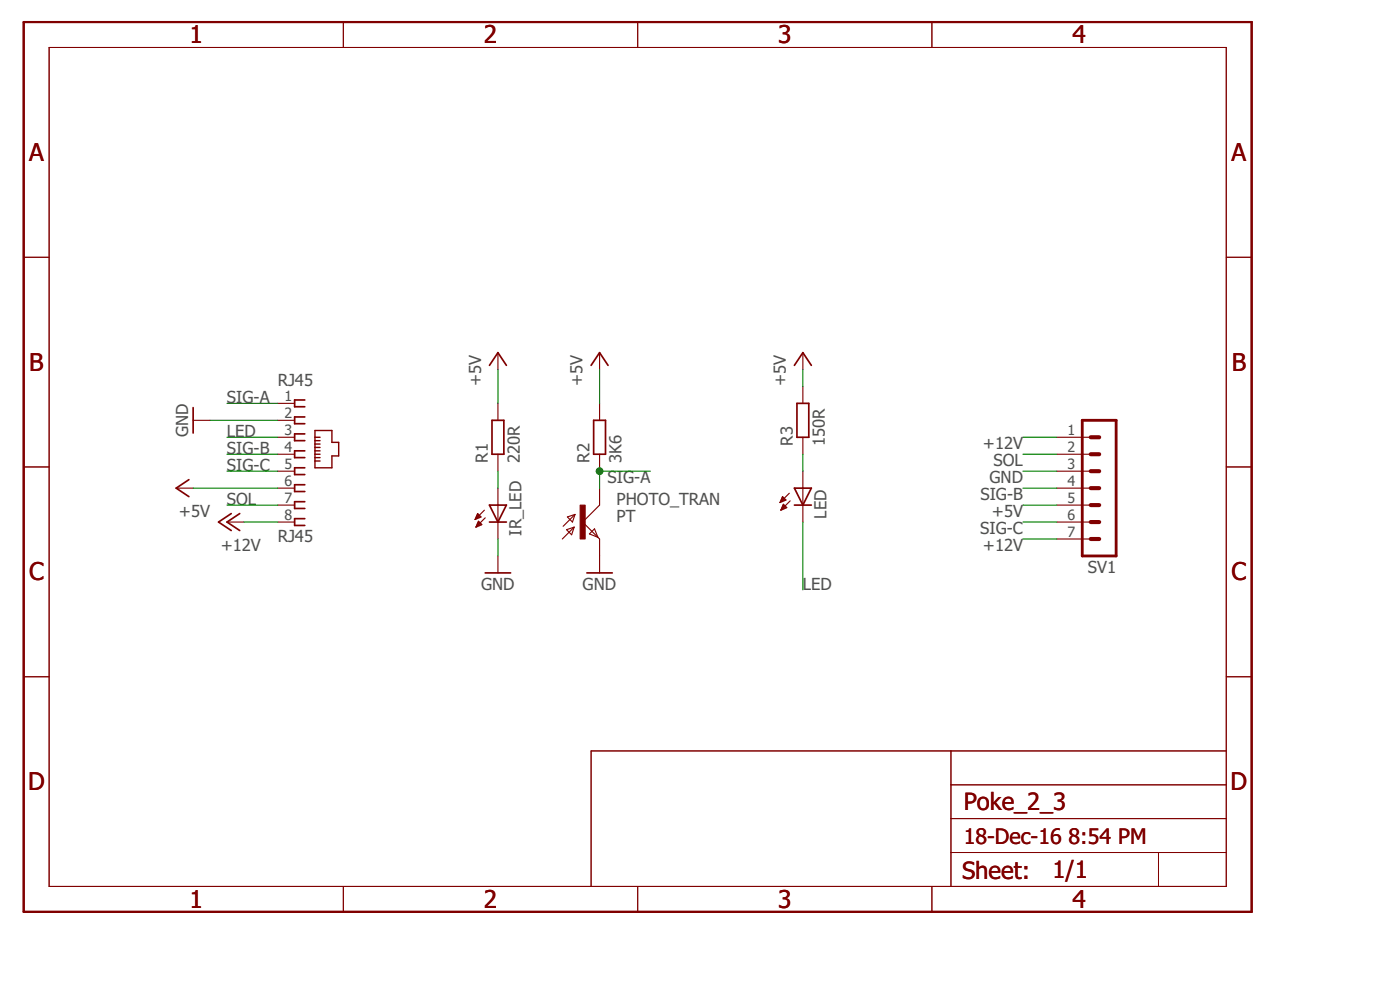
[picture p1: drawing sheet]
<svg xmlns="http://www.w3.org/2000/svg" width="210mm" height="148mm" viewBox="0 0 210 148" stroke-linecap="round" stroke-linejoin="round" font-family="sans-serif">
<g fill="none" stroke="#800000" stroke-width=".25">
<path d="M45.7 59.9h-1.5v1h1.5M73.4 54.7l1.3-1.9 1.2 1.9M88.6 54.7l1.3-1.9 1.3 1.9M119.1 54.7l1.3-1.9 1.2 1.9M28.3 71.9l-1.9 1.2 1.9 1.3M29 61.1v3.8M34.7 76.9l-1.9 1.3 1.9 1.3M35.9 76.9l-1.9 1.3 1.9 1.3M45.7 62.5h-1.5v1h1.5M45.7 65h-1.5v1h1.5M45.7 67.5h-1.5v1.1h1.5M45.7 70.1h-1.5v1h1.5"/>
<path d="M45.7 72.6h-1.5v1h1.5M45.7 75.2h-1.5v1h1.5M45.7 77.7h-1.5v1h1.5M73.4 75.7h2.5l-1.2 2.5zM73.4 78.2h2.5M73.8 63h1.7v5.1h-1.7zM89 63h1.8v5.1h-1.8zM119.1 73.1h2.5l-1.2 2.6zM119.1 75.7h2.5M119.5 60.4h1.8v5.1h-1.8zM72.7 85.8h3.9M88 85.8h3.8"/>
</g>
<g fill="none" stroke="#800000" stroke-width=".17">
<path d="M74.7 52.8v2.6M89.9 52.8v2.6M120.4 52.8v2.6M120.4 57.9v2.5M26.4 73.1h2.6M29 63h2.5M34 78.2h2.6M41.6 60.4h2.6M41.6 63h2.6M41.6 65.5h2.6M41.6 68.1h2.6M41.6 70.6h2.6"/>
<path d="M41.6 73.1h2.6M41.6 75.7h2.6M41.6 78.2h2.6M71.2 77.8h.1M71.3 77.7h.3M71.4 77.6h.5M71.4 77.4h.7M71.4 78.9h.2M71.5 77.3h.5M71.5 78.8h.4M71.5 77.2h.4M71.5 78.6h.7"/>
<path d="M71.5 78.5h.7M71.6 77.1h.1M71.6 76.9l-.4 .9M71.6 76.9l.5 .5-.9 .4M71.6 76.9h.1M71.6 78.4h.5M71.6 78.3h.3M71.7 78.1h.1M71.7 78.1l.5 .5-.8 .4zM72.6 76.4l-1.4 1.4M72.7 77.6l-1.3 1.4M74.7 60.4v2.6"/>
<path d="M74.7 68.1v2.5M74.7 73.1v7.7M84.9 79.4l1.2-.4-.4 1.1zM85.1 77.4l1.1-.3-.4 1.1zM86.1 79l-1.8 1.8M86.2 77.1l-1.8 1.7M89.1 79.2l.5 1.3-1.2-.5zM89.9 60.4v2.6M89.9 68.1v2.5M89.9 73.1v2.6l-2.5 2.5 2.5 2.6v5M116.9 75.3h.1M117 75.1h.3"/>
<path d="M117.1 75h.5M117.1 76.3h.2M117.1 74.9h.7M117.2 74.8h.5M117.2 76.2h.4M117.2 76.1h.6M117.2 74.7h.4M117.3 74.5h.2M117.3 76h.6M117.3 74.4h.1M117.3 75.9h.5M117.3 74.4l.5 .5-.9 .4z"/>
<path d="M117.4 75.7h.2M117.4 75.6h.1M117.5 75.5l.5 .6-.9 .3zM118.3 73.9l-1.4 1.4M118.5 75l-1.4 1.4M120.4 65.5v2.6M120.4 70.6v7.6M158.5 65.5h5M158.5 68.1h5M158.5 70.6h5M158.5 73.1h5M158.5 75.7h5"/>
<path d="M158.5 78.2h5M74.7 83.3v2.5M158.5 80.8h5"/>
</g>
<path d="M47.2 64.5h2.6v1.8h1v2h-1v1.8h-2.6zM47.2 65.5h.8M47.2 66h.8M47.2 66.5h.8M47.2 67h.8M47.2 67.5h.8M47.2 68.1h.8M47.2 68.6h.8M47.2 69.1h.8" fill="none" stroke="#800000" stroke-width=".21"/>
<path d="M87 75.7h.7v5.1h-.7z" fill="#800000" stroke="#800000" stroke-width=".15"/>
<path d="M162.3 63h5v20.3h-5z" fill="none" stroke="#800000" stroke-width=".42"/>
<path d="M163.5 70.6h1.3M163.5 68.1h1.3M163.5 65.5h1.3M163.5 75.7h1.3M163.5 73.1h1.3M163.5 78.2h1.3M163.5 80.8h1.3" fill="none" stroke="#800000" stroke-width=".61"/>
<g fill="none" stroke="#800000" stroke-width=".15">
<path d="M7.4 7.1h176.5v125.7h-176.5zM51.5 3.3v3.8M95.6 3.3v3.8M139.7 3.3v3.8M3.6 38.5h3.8M183.9 38.5h3.8M3.6 70h3.8M183.9 70h3.8M3.6 101.4h3.8M142.6 112.5v20.3M142.6 117.6h41.3M183.9 112.5h-95.3v20.3"/>
<path d="M183.9 101.4h3.8M51.5 132.8v3.8M95.6 132.8v3.8M139.7 132.8v3.8M142.6 127.7h41.3M142.6 122.6h41.3M173.7 127.7v5.1"/>
</g>
<path d="M3.6 3.3h184.1v133.3h-184.1z" fill="none" stroke="#800000" stroke-width=".32"/>
<g fill="none" stroke="#008000" stroke-width=".17">
<path d="M74.7 55.4v5M89.9 55.4v5M120.4 55.4v2.5M29 73.1h12.6M31.5 63h10.1M34 70.6h7.6M34 60.4h7.6M34 65.5h7.6M34 75.7h7.6M34 68.1h7.6M36.6 78.2h5M74.7 70.6v2.5"/>
<path d="M97.5 70.6h-7.6v2.5M120.4 68.1v2.5M120.4 78.2v10.2M153.4 70.6h5.1M153.4 65.5h5.1M153.4 75.7h5.1M153.4 68.1h5.1M153.4 78.2h5.1M153.4 73.1h5.1M74.7 80.8v2.5M153.4 80.8h5.1"/>
</g>
<circle cx="89.9" cy="70.6" r=".51" fill="#008000" stroke="#008000" stroke-width=".15"/>
<g font-size="3.7" fill="#800000">
<text x="28.4" y="6.5">1</text>
<text x="72.6" y="6.5">2</text>
<text x="116.7" y="6.5">3</text>
<text x="160.8" y="6.5">4</text>
<text x="4.4" y="24.1">A</text>
<text x="184.7" y="24.1">A</text>
<text x="4.4" y="55.5">B</text>
<text x="184.7" y="55.5">B</text>
<text x="4.4" y="87">C</text>
<text x="184.7" y="87">C</text>
<text x="4.2" y="118.4">D</text>
<text x="184.5" y="118.4">D</text>
<text x="28.4" y="136">1</text>
<text x="72.6" y="136">2</text>
<text x="116.7" y="136">3</text>
<text x="160.8" y="136">4</text>
</g>
<g font-size="3.6" fill="#800000">
<text x="144.5" y="121.4">Poke_2_3</text>
<text x="144.2" y="131.7">Sheet:</text>
<text x="157.8" y="131.5">1/1</text>
</g>
<g font-size="3.2" fill="#800000">
<text x="144.5" y="126.5">18-Dec-16</text>
<text x="160.2" y="126.5">8:54 PM</text>
</g>
<g font-size="2.5" fill="#505050">
<text x="41.6" y="57.9">RJ45</text>
<text x="72.1" y="57.9" transform="rotate(-90 72.1 57.9)">+5V</text>
<text x="87.4" y="57.9" transform="rotate(-90 87.4 57.9)">+5V</text>
<text x="117.8" y="57.9" transform="rotate(-90 117.8 57.9)">+5V</text>
<text x="28.2" y="65.5" transform="rotate(-90 28.2 65.5)">GND</text>
<text x="34" y="60.4">SIG-A</text>
<text x="34" y="65.5">LED</text>
<text x="34" y="68.1">SIG-B</text>
<text x="34" y="70.6">SIG-C</text>
<text x="73.2" y="69.3" transform="rotate(-90 73.2 69.3)">R1</text>
<text x="78" y="69.3" transform="rotate(-90 78 69.3)">220R</text>
<text x="88.4" y="69.3" transform="rotate(-90 88.4 69.3)">R2</text>
<text x="93.2" y="69.3" transform="rotate(-90 93.2 69.3)">3K6</text>
<text x="118.9" y="66.8" transform="rotate(-90 118.9 66.8)">R3</text>
<text x="123.7" y="66.8" transform="rotate(-90 123.7 66.8)">150R</text>
<text x="147.4" y="67.3">+12V</text>
<text x="149" y="69.8">SOL</text>
<text x="26.8" y="77.5">+5V</text>
<text x="34" y="75.7">SOL</text>
<text x="91.1" y="72.4">SIG-A</text>
<text x="92.4" y="75.7">PHOTO_TRAN</text>
<text x="123.9" y="77.7" transform="rotate(-90 123.9 77.7)">LED</text>
<text x="147" y="74.9">SIG-B</text>
<text x="148.3" y="72.4">GND</text>
<text x="148.7" y="77.5">+5V</text>
<text x="33.1" y="82.5">+12V</text>
<text x="41.6" y="81.3">RJ45</text>
<text x="78.2" y="80.2" transform="rotate(-90 78.2 80.2)">IR_LED</text>
<text x="92.4" y="78.2">PT</text>
<text x="147" y="80">SIG-C</text>
<text x="147.4" y="82.5">+12V</text>
<text x="72.1" y="88.4">GND</text>
<text x="87.4" y="88.4">GND</text>
<text x="120.4" y="88.4">LED</text>
<text x="163.1" y="85.8">SV1</text>
</g>
<g font-size="2.1" fill="#505050">
<text x="42.7" y="60.1">1</text>
<text x="42.7" y="62.6">2</text>
<text x="42.7" y="65.2">3</text>
<text x="160" y="65.2">1</text>
<text x="42.7" y="67.7">4</text>
<text x="42.7" y="70.2">5</text>
<text x="160" y="67.7">2</text>
<text x="160" y="70.2">3</text>
<text x="42.7" y="72.8">6</text>
<text x="42.7" y="75.3">7</text>
<text x="42.7" y="77.9">8</text>
<text x="160" y="72.8">4</text>
<text x="160" y="75.3">5</text>
<text x="160" y="77.9">6</text>
<text x="160" y="80.4">7</text>
</g>
</svg>
